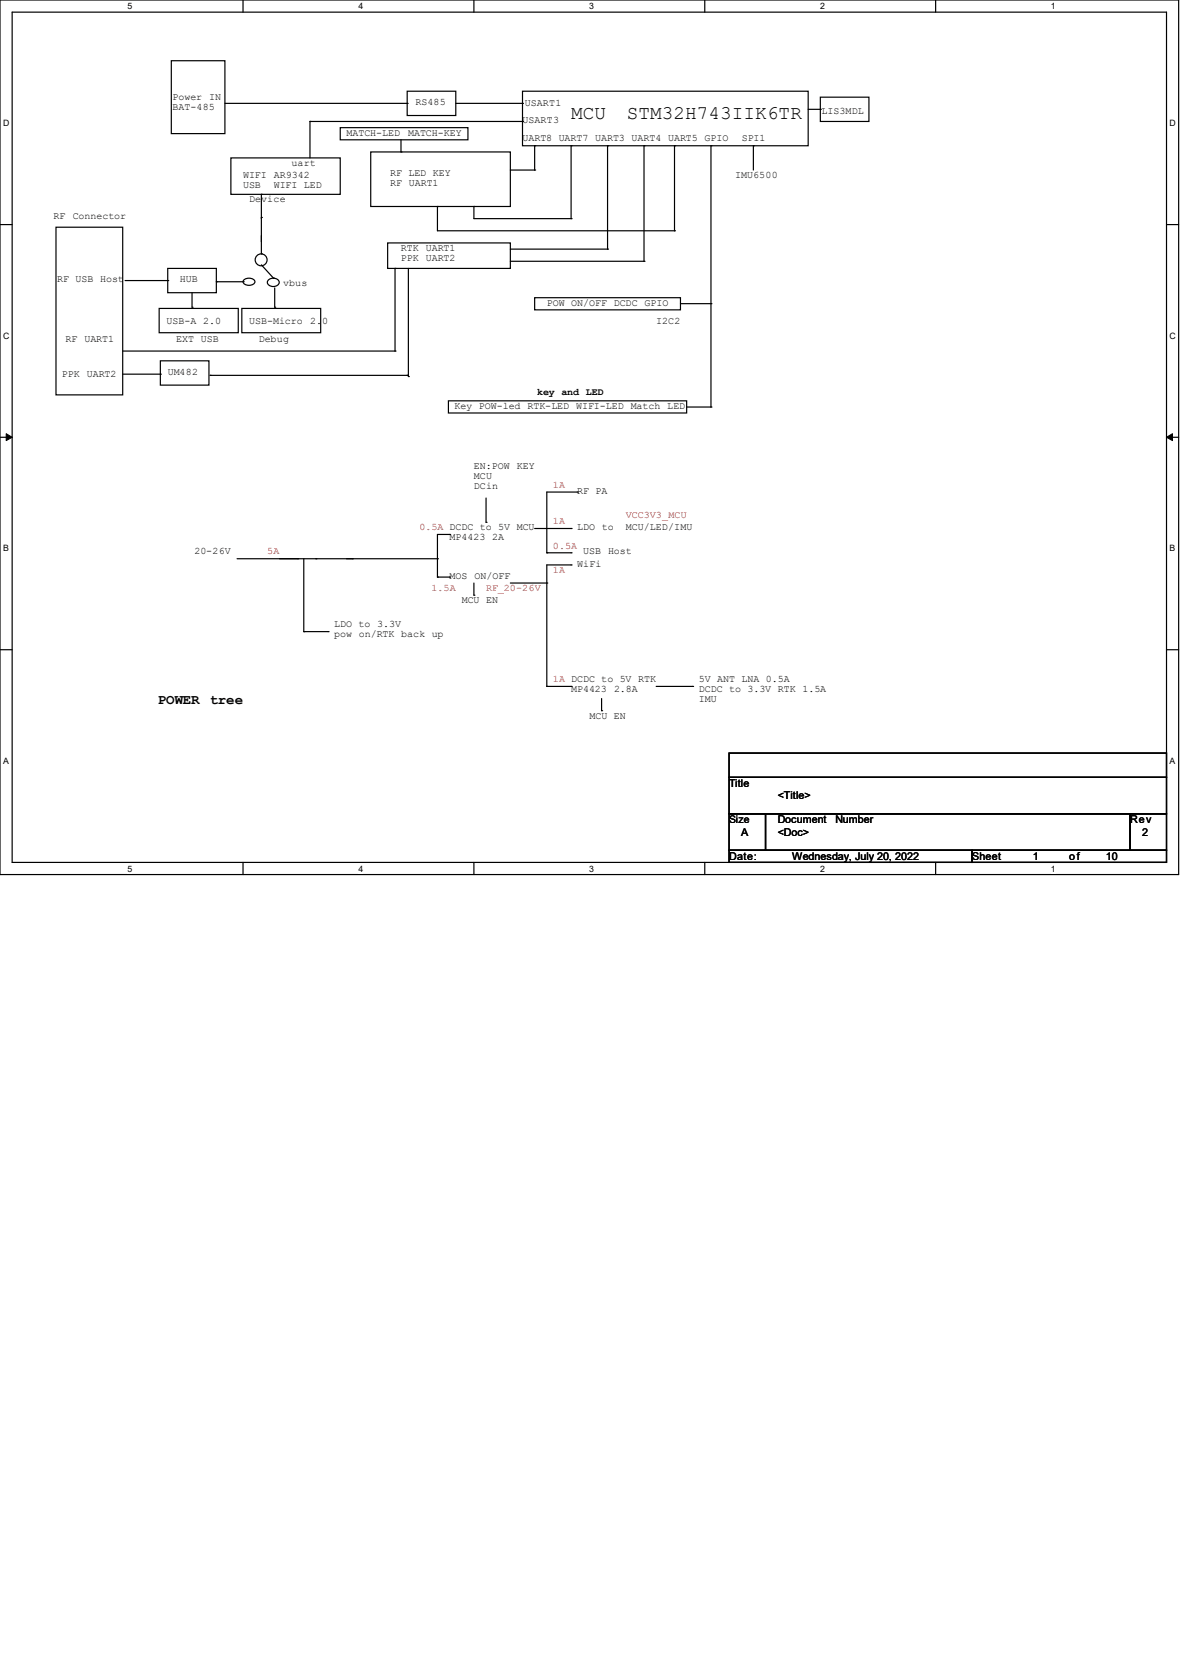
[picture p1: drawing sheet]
<svg xmlns="http://www.w3.org/2000/svg" width="210mm" height="297mm" viewBox="0 0 210 297" stroke-linecap="round" stroke-linejoin="round" font-family="sans-serif">
<path d="M0 0h209.4v155.4h-209.4zM2.2 2.2h205.1v151.1h-205.1z" fill="none" stroke="#000" stroke-width=".21"/>
<g fill="#fff">
<path d="M22.6 .3h.9v1.7h-.9z"/>
<path d="M22.6 153.5h.9v1.8h-.9z"/>
</g>
<path d="M43.2 0v2.2M43.2 153.3v2.1" fill="none" stroke="#000" stroke-width=".21"/>
<g fill="#fff">
<path d="M63.7 .3h.8v1.7h-.8z"/>
<path d="M63.7 153.5h.8v1.8h-.8z"/>
</g>
<path d="M84.2 0v2.2M84.2 153.3v2.1" fill="none" stroke="#000" stroke-width=".21"/>
<g fill="#fff">
<path d="M104.7 .3h.8v1.7h-.8z"/>
<path d="M104.7 153.5h.8v1.8h-.8z"/>
</g>
<path d="M125.2 0v2.2M125.2 153.3v2.1" fill="none" stroke="#000" stroke-width=".21"/>
<g fill="#fff">
<path d="M145.7 .3h.9v1.7h-.9z"/>
<path d="M145.7 153.5h.9v1.8h-.9z"/>
</g>
<path d="M166.2 0v2.2M166.2 153.3v2.1" fill="none" stroke="#000" stroke-width=".21"/>
<g fill="#fff">
<path d="M186.7 .3h.9v1.7h-.9z"/>
<path d="M186.7 153.5h.9v1.8h-.9z"/>
<path d="M.6 21h1.1v1.8h-1.1z"/>
<path d="M207.8 21h1.1v1.8h-1.1z"/>
<path d="M.6 58.8h1.1v1.7h-1.1z"/>
<path d="M207.8 58.8h1.1v1.7h-1.1z"/>
</g>
<path d="M0 39.9h2.2M207.3 39.9h2.1" fill="none" stroke="#000" stroke-width=".21"/>
<g fill="#fff">
<path d="M.6 96.6h1v1.7h-1z"/>
<path d="M207.8 96.6h1v1.7h-1z"/>
</g>
<path d="M0 77.7h2.2M207.3 77.7h2.1" fill="none" stroke="#000" stroke-width=".21"/>
<path d="M1.1 77.1l1.1 .6-1.1 .6zM207.3 77.7l1-.6v1.2z" fill="#000" stroke="#000" stroke-width=".18"/>
<g fill="#fff">
<path d="M.6 134.4h.9v1.7h-.9z"/>
<path d="M207.8 134.4h1v1.7h-1z"/>
</g>
<g fill="none" stroke="#000" stroke-width=".21">
<path d="M30.4 10.8h9.6v12.9h-9.6zM40 18.4h32.3M72.3 16.2h8.7v4.3h-8.7zM72.3 18.4h.1M81 18.4h11.8M92.8 16.2h50.8v9.7h-50.8zM92.8 18.4h.1M143.6 19.4h2.2M145.8 17.3h8.6v4.3h-8.6zM145.8 19.4h.1M41 28.1h19.5v6.4h-19.5zM46.4 38.7h.1"/>
<path d="M46.4 34.5h.1M46.4 34.5v10.6M55.1 21.6h.1M55.1 21.6h37.7M55.1 21.6v6.5M60.5 22.7h22.6v2.1h-22.6zM65.9 27h24.8v9.7h-24.8zM71.2 27h.1M71.2 24.8v2.2M77.7 36.7h.1M77.7 36.7v4.3h42.1M84.2 36.7h.1"/>
<path d="M84.2 36.7v2.2h17.3M90.7 30.2h4.3M92.8 21.6h.1M95 25.9h.1M95 30.2h.1M95 25.9v4.3M101.5 25.9h.1M101.5 38.9h.1M101.5 25.9v13M107.9 25.9h.1M107.9 25.9v18.4M114.4 25.9h.1"/>
<path d="M114.4 25.9v20.5M119.8 25.9h.1M119.8 25.9v15.1M126.3 25.9h.1M126.3 25.9v46.4M133.9 25.9h.1M133.9 25.9v4.3M9.9 40.4h11.9v29.8h-11.9zM22.2 49.9h7.6M28.3 54.8h14v4.3h-14zM29.8 47.7h8.6v4.3h-8.6zM29.8 49.9h.1"/>
<path d="M34.1 54.6h.1M34.1 52v2.6M38.4 50.1h.1M38.4 50.1h5M43 54.8h14v4.3h-14zM43.3 49.8a1.29 1.29 0 0 1 2 .3 1.2 1.2 0 0 1-2.1 0zM46.4 45.1h.1M46.4 47.1l2.2 2.3M47.8 49.7a1.16 1.16 0 0 1 1.8 .5 1.13 1.13 0 0 1-1 .7 1.13 1.13 0 0 1-1.1-.7zM48.6 49.4h.1M48.8 54.6h.1M48.8 51.2v3.4"/>
<path d="M68.9 43.2h21.8v4.5h-21.8zM70.2 47.7h.1M70.2 47.7v14.7M72.6 47.7v19.2M90.7 44.3h17.2M90.7 46.4h23.7M95 52.9h25.9v2.2h-25.9zM107.9 44.3h.1M114.4 46.4h.1M119.8 41h.1M120.9 54h5.4M126.3 54h.1"/>
<path d="M21.8 66.5h6.7M21.8 62.4h48.4M28.5 64.1h8.6v4.4h-8.6zM28.5 66.5h.1M37.3 66.7h.1M37.3 66.7h35.3M70.2 62.4h.1M72.3 66.7h.1M72.6 66.9h.1M79.7 71.2h42.3v2.2h-42.3zM122 72.3h4.3M126.3 72.3h.1"/>
<path d="M42.1 99.3h35.6M52.9 99.3h.1M54 99.3v13M56.1 99.3h.1M62.6 99.3h.1M77.7 99.3h.1M79.9 95h.1M79.9 95h-2.2v7.6M86.4 92.8h.1M86.4 88.5v4.3M95 93.9h6.5M97.2 98.3h.1"/>
<path d="M97.2 98.3h4.3M101.5 98.3h.1M101.5 93.9h.1M102.6 87.5h.1M102.6 87.5h-5.4v10.8M0 115.5h2.2M54 112.3h.1M54 112.3h4.3M58.3 112.3h.1M77.7 102.6h.1M77.7 102.6h2.2M79.9 102.6h.1"/>
<path d="M84.2 105.8h.1M84.2 103.6v2.2M90.7 103.6h6.5M97.2 103.6h.1M101.5 100.4h.1M101.5 100.4h-4.3v21.6M207.3 115.5h2.1M97.2 122h.1M97.2 122h4.3M101.5 122h.1M106.9 126.3h.1M106.9 124.2v2.1"/>
<path d="M116.6 122h6.5M123.1 122h.1M129.5 133.9h77.8v4.3h-77.8zM129.5 138.2h77.8v6.5h-77.8zM129.5 144.7h6.5v6.4h-6.5zM129.5 151.1h43.2v2.2h-43.2zM136 144.7h64.8v6.4h-64.8zM172.7 151.1h34.6v2.2h-34.6zM200.8 144.7h6.5v6.4h-6.5z"/>
<circle cx="46.4" cy="46.2" r="1.06"/>
</g>
<g font-size="3.4">
<text x="101.5" y="21.1">MCU</text>
<text x="111.4" y="21.1">STM32H743IIK6TR</text>
</g>
<text font-size="2.5" x="28.1" y="125.1">POWER tree</text>
<g font-size="1.9">
<text x="129.5" y="139.9">Title</text>
<text x="138.2" y="142">&lt;Title&gt;</text>
<text x="129.5" y="146.3">Size</text>
<text x="131.7" y="148.5">A</text>
<text x="138.2" y="146.3">Document</text>
<text x="138.2" y="148.5">&lt;Doc&gt;</text>
<text x="148.4" y="146.3">Number</text>
<text x="200.8" y="146.3">Rev</text>
<text x="203" y="148.5">2</text>
<text x="129.5" y="152.8">Date:</text>
<text x="140.8" y="152.8">Wednesday, July 20, 2022</text>
<text x="172.7" y="152.8">Sheet</text>
<text x="183.5" y="152.8">1</text>
<text x="190" y="152.8">of</text>
<text x="196.5" y="152.8">10</text>
</g>
<g font-size="1.8">
<text x="30.6" y="17.8">Power IN</text>
<text x="30.6" y="19.6">BAT-485</text>
<text x="73.8" y="18.7">RS485</text>
<text x="92.8" y="21.9">USART3</text>
<text x="93.3" y="18.9">USART1</text>
<text x="146" y="20.2">LIS3MDL</text>
<text x="51.8" y="29.5">uart</text>
<text x="61.6" y="24.1">MATCH-LED</text>
<text x="72.5" y="24.1">MATCH-KEY</text>
<text x="92.8" y="25.1">UART8 UART7 UART3 UART4 UART5 GPIO</text>
<text x="131.8" y="25.1">SPI1</text>
<text x="43.2" y="31.6">WIFI</text>
<text x="43.2" y="33.4">USB</text>
<text x="44.3" y="35.9">Device</text>
<text x="48.6" y="33.4">WIFI LED</text>
<text x="48.7" y="31.6">AR9342</text>
<text x="69.3" y="31.2">RF LED KEY</text>
<text x="69.3" y="33">RF UART1</text>
<text x="130.6" y="31.6">IMU6500</text>
<text x="9.5" y="38.9">RF</text>
<text x="12.9" y="38.9">Connector</text>
<text x="71.2" y="44.6">RTK UART1</text>
<text x="71.2" y="46.4">PPK UART2</text>
<text x="10.2" y="50.2">RF USB Host</text>
<text x="32" y="50.2">HUB</text>
<text x="50.3" y="50.8">vbus</text>
<text x="29.6" y="57.5">USB-A 2.0</text>
<text x="44.3" y="57.5">USB-Micro</text>
<text x="55.1" y="57.5">2.0</text>
<text x="97.2" y="54.3">POW ON/OFF DCDC GPIO</text>
<text x="116.6" y="57.5">I2C2</text>
<text x="11.6" y="60.8">RF UART1</text>
<text x="31.3" y="60.8">EXT USB</text>
<text x="46" y="60.8">Debug</text>
<text x="11" y="67">PPK UART2</text>
<text x="29.8" y="66.6">UM482</text>
<text x="95.4" y="70.2">key and LED</text>
<text x="80.7" y="72.6">Key POW-led RTK-LED WIFI-LED Match LED</text>
<text x="84.2" y="83.4">EN:POW</text>
<text x="91.8" y="83.4">KEY</text>
<text x="84.2" y="85.2">MCU</text>
<text x="84.2" y="87">DCin</text>
<text x="102.6" y="87.8">RF PA</text>
<text x="102.6" y="94.2">LDO to</text>
<text x="111.2" y="94.2">MCU/LED/IMU</text>
<text x="34.5" y="98.6">20-26V</text>
<text x="79.9" y="96">MP4423 2A</text>
<text x="102.6" y="100.7">WiFi</text>
<text x="103.6" y="98.6">USB Host</text>
<text x="79.9" y="102.9">MOS</text>
<text x="82" y="107.2">MCU EN</text>
<text x="84.3" y="102.9">ON/OFF</text>
<text x="59.4" y="111.5">LDO to 3.3V</text>
<text x="59.4" y="113.3">pow on/RTK back up</text>
<text x="101.5" y="123">MP4423</text>
<text x="109.1" y="123">2.8A</text>
<text x="124.2" y="121.2">5V ANT LNA 0.5A</text>
<text x="124.2" y="123">DCDC to 3.3V RTK 1.5A</text>
<text x="124.2" y="124.8">IMU</text>
<text x="104.7" y="127.7">MCU EN</text>
</g>
<g font-size="1.8" fill="#f00">
<text x="98.3" y="86.7">1A</text>
<text x="74.5" y="94.2">0.5A DCDC to 5V MCU</text>
<text x="98.3" y="93.2">1A</text>
<text x="111.2" y="92.1">VCC3V3_MCU</text>
<text x="47.5" y="98.6">5A</text>
<text x="98.3" y="97.5">0.5A</text>
<text x="98.3" y="101.8">1A</text>
<text x="76.7" y="105">1.5A</text>
<text x="86.4" y="105">RF_20-26V</text>
<text x="98.3" y="121.2">1A DCDC to 5V RTK</text>
</g>
<g font-size="1.6">
<text x="22.6" y="1.7">5</text>
<text x="63.7" y="1.7">4</text>
<text x="104.7" y="1.7">3</text>
<text x="145.7" y="1.7">2</text>
<text x="186.7" y="1.7">1</text>
<text x=".6" y="22.4">D</text>
<text x="207.8" y="22.4">D</text>
<text x=".6" y="60.2">C</text>
<text x="207.8" y="60.2">C</text>
<text x=".6" y="98">B</text>
<text x="207.8" y="98">B</text>
<text x=".6" y="135.8">A</text>
<text x="207.8" y="135.8">A</text>
<text x="22.6" y="154.9">5</text>
<text x="63.7" y="154.9">4</text>
<text x="104.7" y="154.9">3</text>
<text x="145.7" y="154.9">2</text>
<text x="186.7" y="154.9">1</text>
</g>
</svg>
